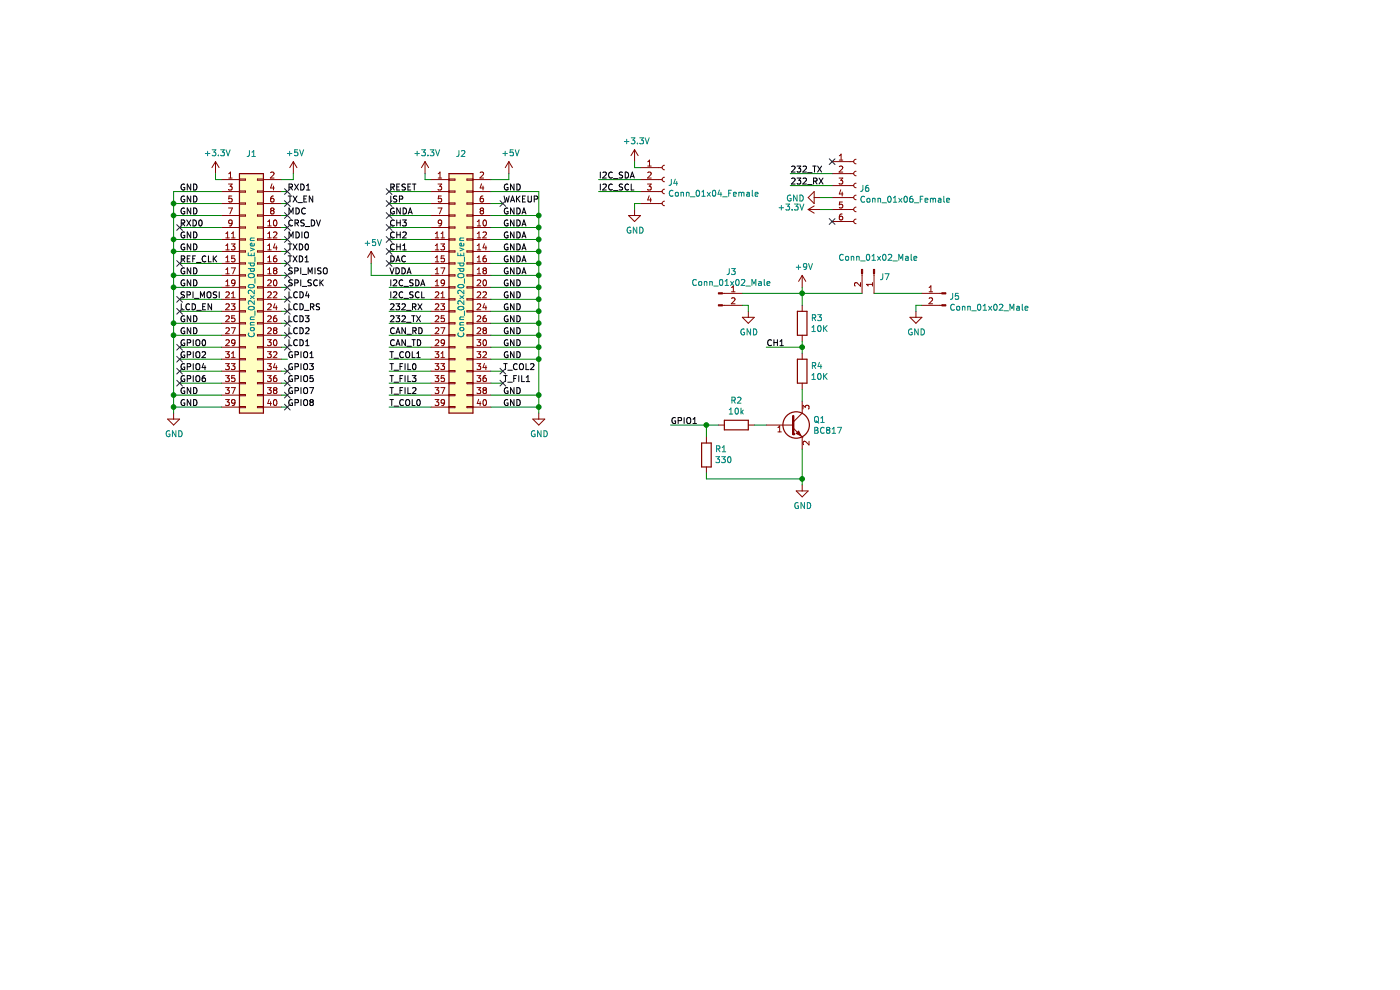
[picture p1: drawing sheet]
EESchema Schematic File Version 4
LIBS:Sensor_Luz-cache
EELAYER 30 0
EELAYER END
$Descr A4 11693 8268
encoding utf-8
Sheet 1 1
Title ""
Date ""
Rev ""
Comp ""
Comment1 ""
Comment2 ""
Comment3 ""
Comment4 ""
$EndDescr
$Comp
L Device:R R3
U 1 1
P 6700 2700
F 0 "R3" H 6770 2746 50  0000 L CNN
F 1 "10K" H 6770 2655 50  0000 L CNN
F 2 "Resistor_SMD:R_0805_2012Metric" V 6630 2700 50  0001 C CNN
F 3 "~" H 6700 2700 50  0001 C CNN
	1    6700 2700
	1    0    0    -1  
$EndComp
$Comp
L Device:R R4
U 1 1
P 6700 3100
F 0 "R4" H 6770 3146 50  0000 L CNN
F 1 "10K" H 6770 3055 50  0000 L CNN
F 2 "Resistor_SMD:R_0805_2012Metric" V 6630 3100 50  0001 C CNN
F 3 "~" H 6700 3100 50  0001 C CNN
	1    6700 3100
	1    0    0    -1  
$EndComp
$Comp
L Device:R R2
U 1 1
P 6150 3550
F 0 "R2" V 5943 3550 50  0000 C CNN
F 1 "10k" V 6034 3550 50  0000 C CNN
F 2 "Resistor_SMD:R_0805_2012Metric" V 6080 3550 50  0001 C CNN
F 3 "~" H 6150 3550 50  0001 C CNN
	1    6150 3550
	0    1    1    0   
$EndComp
$Comp
L Device:R R1
U 1 1
P 5900 3800
F 0 "R1" H 5830 3754 50  0000 R CNN
F 1 "330" H 5830 3845 50  0000 R CNN
F 2 "Resistor_SMD:R_0805_2012Metric" V 5830 3800 50  0001 C CNN
F 3 "~" H 5900 3800 50  0001 C CNN
	1    5900 3800
	-1   0    0    1   
$EndComp
$Comp
L Transistor_BJT:BC817 Q1
U 1 1
P 6600 3550
F 0 "Q1" H 6791 3596 50  0000 L CNN
F 1 "BC817" H 6791 3505 50  0000 L CNN
F 2 "Package_TO_SOT_SMD:SOT-23" H 6800 3475 50  0001 L CIN
F 3 "http://www.fairchildsemi.com/ds/BC/BC817.pdf" H 6600 3550 50  0001 L CNN
	1    6600 3550
	1    0    0    -1  
$EndComp
Text Label 1500 1900 0    50   ~ 0
RXD0
Text Label 1500 2200 0    50   ~ 0
REF_CLK
Text Label 1500 2500 0    50   ~ 0
SPI_MOSI
Text Label 1500 2600 0    50   ~ 0
LCD_EN
Text Label 1500 2900 0    50   ~ 0
GPIO0
Text Label 1500 3000 0    50   ~ 0
GPIO2
Text Label 1500 3100 0    50   ~ 0
GPIO4
Text Label 1500 3200 0    50   ~ 0
GPIO6
Text Label 2400 2300 0    50   ~ 0
SPI_MISO
Text Label 2400 3000 0    50   ~ 0
GPIO1
Text Label 2400 3100 0    50   ~ 0
GPIO3
Text Label 2400 3200 0    50   ~ 0
GPIO5
Text Label 2400 3300 0    50   ~ 0
GPIO7
Text Label 2400 3400 0    50   ~ 0
GPIO8
Wire Wire Line
	1500 1900 1850 1900
Wire Wire Line
	1500 2200 1850 2200
Wire Wire Line
	1500 2500 1850 2500
Wire Wire Line
	1500 2600 1850 2600
Wire Wire Line
	1500 2900 1850 2900
Wire Wire Line
	1500 3000 1850 3000
Wire Wire Line
	1500 3100 1850 3100
Wire Wire Line
	1500 3200 1850 3200
Text Label 2400 1600 0    50   ~ 0
RXD1
Text Label 2400 1700 0    50   ~ 0
TX_EN
Text Label 2400 1800 0    50   ~ 0
MDC
Text Label 2400 1900 0    50   ~ 0
CRS_DV
Text Label 2400 2000 0    50   ~ 0
MDIO
Text Label 2400 2100 0    50   ~ 0
TXD0
Text Label 2400 2900 0    50   ~ 0
LCD1
Text Label 2400 2800 0    50   ~ 0
LCD2
Text Label 2400 2700 0    50   ~ 0
LCD3
Text Label 2400 2600 0    50   ~ 0
LCD_RS
Text Label 2400 2500 0    50   ~ 0
LCD4
Text Label 2400 2400 0    50   ~ 0
SPI_SCK
Text Label 2400 2200 0    50   ~ 0
TXD1
Wire Wire Line
	2350 1600 2400 1600
Wire Wire Line
	2350 1700 2400 1700
Wire Wire Line
	2350 1800 2400 1800
Wire Wire Line
	2350 1900 2400 1900
Wire Wire Line
	2350 2000 2400 2000
Wire Wire Line
	2350 2100 2400 2100
Wire Wire Line
	2350 2200 2400 2200
Wire Wire Line
	2350 2300 2400 2300
Wire Wire Line
	2350 2400 2400 2400
Wire Wire Line
	2350 2500 2400 2500
Wire Wire Line
	2350 2600 2400 2600
Wire Wire Line
	2350 2700 2400 2700
Wire Wire Line
	2350 2800 2400 2800
Wire Wire Line
	2350 2900 2400 2900
Wire Wire Line
	2350 3000 2400 3000
Wire Wire Line
	2350 3100 2400 3100
Wire Wire Line
	2350 3200 2400 3200
Wire Wire Line
	2350 3300 2400 3300
Wire Wire Line
	2350 3400 2400 3400
Text Label 3250 1600 0    50   ~ 0
RESET
Text Label 3250 1700 0    50   ~ 0
ISP
Text Label 3250 1800 0    50   ~ 0
GNDA
Text Label 3250 1900 0    50   ~ 0
CH3
Text Label 3250 2000 0    50   ~ 0
CH2
Text Label 3250 2100 0    50   ~ 0
CH1
Text Label 3250 2200 0    50   ~ 0
DAC
Text Label 3250 2300 0    50   ~ 0
VDDA
Text Label 3250 2400 0    50   ~ 0
I2C_SDA
Text Label 3250 2500 0    50   ~ 0
I2C_SCL
Text Label 3250 2600 0    50   ~ 0
232_RX
Text Label 3250 2700 0    50   ~ 0
232_TX
Text Label 3250 2800 0    50   ~ 0
CAN_RD
Text Label 3250 2900 0    50   ~ 0
CAN_TD
Text Label 3250 3000 0    50   ~ 0
T_COL1
Text Label 3250 3100 0    50   ~ 0
T_FIL0
Text Label 3250 3200 0    50   ~ 0
T_FIL3
Text Label 3250 3300 0    50   ~ 0
T_FIL2
Text Label 3250 3400 0    50   ~ 0
T_COL0
Text Label 4200 1600 0    50   ~ 0
GND
Text Label 4200 1700 0    50   ~ 0
WAKEUP
Text Label 4200 1800 0    50   ~ 0
GNDA
Text Label 4200 1900 0    50   ~ 0
GNDA
Text Label 4200 2000 0    50   ~ 0
GNDA
Text Label 4200 2100 0    50   ~ 0
GNDA
Text Label 4200 2200 0    50   ~ 0
GNDA
Text Label 4200 2300 0    50   ~ 0
GNDA
Text Label 4200 2400 0    50   ~ 0
GND
Text Label 4200 2500 0    50   ~ 0
GND
Text Label 4200 2600 0    50   ~ 0
GND
Text Label 4200 2700 0    50   ~ 0
GND
Text Label 4200 2800 0    50   ~ 0
GND
Text Label 4200 2900 0    50   ~ 0
GND
Text Label 4200 3000 0    50   ~ 0
GND
Text Label 4200 3400 0    50   ~ 0
GND
Text Label 4200 3300 0    50   ~ 0
GND
Text Label 4200 3100 0    50   ~ 0
T_COL2
Text Label 4200 3200 0    50   ~ 0
T_FIL1
Wire Wire Line
	3250 1600 3600 1600
Wire Wire Line
	3250 1700 3600 1700
Wire Wire Line
	3250 1800 3600 1800
Wire Wire Line
	3250 1900 3600 1900
Wire Wire Line
	3250 2000 3600 2000
Wire Wire Line
	3250 2100 3600 2100
Wire Wire Line
	3250 2200 3600 2200
Wire Wire Line
	3250 2400 3600 2400
Wire Wire Line
	3250 2500 3600 2500
Wire Wire Line
	3250 2600 3600 2600
Wire Wire Line
	3250 2700 3600 2700
Wire Wire Line
	3250 2800 3600 2800
Wire Wire Line
	3250 2900 3600 2900
Wire Wire Line
	3250 3000 3600 3000
Wire Wire Line
	3250 3100 3600 3100
Wire Wire Line
	3250 3200 3600 3200
Wire Wire Line
	3250 3300 3600 3300
Wire Wire Line
	3250 3400 3600 3400
Wire Wire Line
	4100 1700 4200 1700
Wire Wire Line
	4200 3100 4100 3100
Wire Wire Line
	4100 3200 4200 3200
Wire Wire Line
	6700 3250 6700 3350
Wire Wire Line
	6700 2950 6700 2900
Wire Wire Line
	6400 3550 6300 3550
Wire Wire Line
	6000 3550 5900 3550
Wire Wire Line
	5900 3550 5900 3650
Wire Wire Line
	5900 3950 5900 4000
Wire Wire Line
	5900 4000 6700 4000
Wire Wire Line
	6700 4000 6700 3750
$Comp
L Connector:Conn_01x04_Female J4
U 1 1
P 5550 1500
F 0 "J4" H 5578 1476 50  0000 L CNN
F 1 "Conn_01x04_Female" H 5578 1385 50  0000 L CNN
F 2 "Connector_PinSocket_2.54mm:PinSocket_1x04_P2.54mm_Vertical" H 5550 1500 50  0001 C CNN
F 3 "~" H 5550 1500 50  0001 C CNN
	1    5550 1500
	1    0    0    -1  
$EndComp
Text Label 5000 1500 0    50   ~ 0
I2C_SDA
Text Label 5000 1600 0    50   ~ 0
I2C_SCL
$Comp
L power:+5V #PWR03
U 1 1
P 2450 1450
F 0 "#PWR03" H 2450 1300 50  0001 C CNN
F 1 "+5V" H 2465 1623 50  0000 C CNN
F 2 "" H 2450 1450 50  0001 C CNN
F 3 "" H 2450 1450 50  0001 C CNN
	1    2450 1450
	1    0    0    -1  
$EndComp
$Comp
L power:+5V #PWR06
U 1 1
P 4250 1450
F 0 "#PWR06" H 4250 1300 50  0001 C CNN
F 1 "+5V" H 4265 1623 50  0000 C CNN
F 2 "" H 4250 1450 50  0001 C CNN
F 3 "" H 4250 1450 50  0001 C CNN
	1    4250 1450
	1    0    0    -1  
$EndComp
$Comp
L power:+3.3V #PWR02
U 1 1
P 1800 1450
F 0 "#PWR02" H 1800 1300 50  0001 C CNN
F 1 "+3.3V" H 1815 1623 50  0000 C CNN
F 2 "" H 1800 1450 50  0001 C CNN
F 3 "" H 1800 1450 50  0001 C CNN
	1    1800 1450
	1    0    0    -1  
$EndComp
$Comp
L power:+3.3V #PWR05
U 1 1
P 3550 1450
F 0 "#PWR05" H 3550 1300 50  0001 C CNN
F 1 "+3.3V" H 3565 1623 50  0000 C CNN
F 2 "" H 3550 1450 50  0001 C CNN
F 3 "" H 3550 1450 50  0001 C CNN
	1    3550 1450
	1    0    0    -1  
$EndComp
$Comp
L power:+3.3V #PWR08
U 1 1
P 5300 1350
F 0 "#PWR08" H 5300 1200 50  0001 C CNN
F 1 "+3.3V" H 5315 1523 50  0000 C CNN
F 2 "" H 5300 1350 50  0001 C CNN
F 3 "" H 5300 1350 50  0001 C CNN
	1    5300 1350
	1    0    0    -1  
$EndComp
Wire Wire Line
	5300 1350 5300 1400
Wire Wire Line
	5300 1400 5350 1400
Wire Wire Line
	5000 1500 5350 1500
Wire Wire Line
	5000 1600 5350 1600
Wire Wire Line
	3550 1450 3550 1500
Wire Wire Line
	3550 1500 3600 1500
Wire Wire Line
	4250 1450 4250 1500
Wire Wire Line
	4100 1500 4250 1500
Wire Wire Line
	2450 1450 2450 1500
Wire Wire Line
	2350 1500 2450 1500
Wire Wire Line
	1800 1450 1800 1500
Wire Wire Line
	1800 1500 1850 1500
$Comp
L power:GND #PWR01
U 1 1
P 1450 3450
F 0 "#PWR01" H 1450 3200 50  0001 C CNN
F 1 "GND" H 1455 3277 50  0000 C CNN
F 2 "" H 1450 3450 50  0001 C CNN
F 3 "" H 1450 3450 50  0001 C CNN
	1    1450 3450
	1    0    0    -1  
$EndComp
$Comp
L power:GND #PWR09
U 1 1
P 5300 1750
F 0 "#PWR09" H 5300 1500 50  0001 C CNN
F 1 "GND" H 5305 1577 50  0000 C CNN
F 2 "" H 5300 1750 50  0001 C CNN
F 3 "" H 5300 1750 50  0001 C CNN
	1    5300 1750
	1    0    0    -1  
$EndComp
$Comp
L power:GND #PWR012
U 1 1
P 6700 4050
F 0 "#PWR012" H 6700 3800 50  0001 C CNN
F 1 "GND" H 6705 3877 50  0000 C CNN
F 2 "" H 6700 4050 50  0001 C CNN
F 3 "" H 6700 4050 50  0001 C CNN
	1    6700 4050
	1    0    0    -1  
$EndComp
Wire Wire Line
	6700 4000 6700 4050
Connection ~ 6700 4000
Wire Wire Line
	5300 1750 5300 1700
Wire Wire Line
	5300 1700 5350 1700
Wire Wire Line
	1450 1600 1850 1600
Wire Wire Line
	1450 3400 1850 3400
Connection ~ 1450 3400
Wire Wire Line
	1450 3400 1450 3450
Wire Wire Line
	1450 3300 1850 3300
Connection ~ 1450 3300
Wire Wire Line
	1450 3300 1450 3400
Wire Wire Line
	1450 2800 1850 2800
Connection ~ 1450 2800
Wire Wire Line
	1450 2800 1450 3300
Wire Wire Line
	1450 2700 1850 2700
Connection ~ 1450 2700
Wire Wire Line
	1450 2700 1450 2800
Wire Wire Line
	1450 2400 1850 2400
Connection ~ 1450 2400
Wire Wire Line
	1450 2400 1450 2700
Wire Wire Line
	1450 2300 1850 2300
Connection ~ 1450 2300
Wire Wire Line
	1450 2300 1450 2400
Wire Wire Line
	1450 2100 1850 2100
Connection ~ 1450 2100
Wire Wire Line
	1450 2100 1450 2300
Wire Wire Line
	1450 1600 1450 1700
Wire Wire Line
	1450 2000 1850 2000
Connection ~ 1450 2000
Wire Wire Line
	1450 2000 1450 2100
Wire Wire Line
	1450 1800 1850 1800
Connection ~ 1450 1800
Wire Wire Line
	1450 1800 1450 2000
Wire Wire Line
	1450 1700 1850 1700
Connection ~ 1450 1700
Wire Wire Line
	1450 1700 1450 1800
$Comp
L Connector:Conn_01x06_Female J6
U 1 1
P 7150 1550
F 0 "J6" H 7178 1526 50  0000 L CNN
F 1 "Conn_01x06_Female" H 7178 1435 50  0000 L CNN
F 2 "Connector_PinSocket_2.54mm:PinSocket_1x06_P2.54mm_Vertical" H 7150 1550 50  0001 C CNN
F 3 "~" H 7150 1550 50  0001 C CNN
	1    7150 1550
	1    0    0    -1  
$EndComp
$Comp
L power:+3.3V #PWR015
U 1 1
P 6850 1750
F 0 "#PWR015" H 6850 1600 50  0001 C CNN
F 1 "+3.3V" V 6865 1878 50  0000 L CNN
F 2 "" H 6850 1750 50  0001 C CNN
F 3 "" H 6850 1750 50  0001 C CNN
	1    6850 1750
	0    -1   -1   0   
$EndComp
$Comp
L power:GND #PWR014
U 1 1
P 6850 1650
F 0 "#PWR014" H 6850 1400 50  0001 C CNN
F 1 "GND" V 6855 1522 50  0000 R CNN
F 2 "" H 6850 1650 50  0001 C CNN
F 3 "" H 6850 1650 50  0001 C CNN
	1    6850 1650
	0    1    1    0   
$EndComp
Text Label 6600 1550 0    50   ~ 0
232_RX
Text Label 6600 1450 0    50   ~ 0
232_TX
Wire Wire Line
	6600 1450 6950 1450
Wire Wire Line
	6600 1550 6950 1550
Wire Wire Line
	6850 1650 6950 1650
Wire Wire Line
	6850 1750 6950 1750
$Comp
L power:+9V #PWR011
U 1 1
P 6700 2400
F 0 "#PWR011" H 6700 2250 50  0001 C CNN
F 1 "+9V" H 6715 2573 50  0000 C CNN
F 2 "" H 6700 2400 50  0001 C CNN
F 3 "" H 6700 2400 50  0001 C CNN
	1    6700 2400
	1    0    0    -1  
$EndComp
Wire Wire Line
	6700 2400 6700 2450
$Comp
L Connector:Conn_01x02_Male J5
U 1 1
P 7900 2450
F 0 "J5" H 7872 2424 50  0000 R CNN
F 1 "Conn_01x02_Male" H 7872 2333 50  0000 R CNN
F 2 "Connector_PinSocket_2.54mm:PinSocket_1x02_P2.54mm_Vertical" H 7900 2450 50  0001 C CNN
F 3 "~" H 7900 2450 50  0001 C CNN
	1    7900 2450
	-1   0    0    -1  
$EndComp
$Comp
L Connector:Conn_01x02_Male J3
U 1 1
P 6000 2450
F 0 "J3" H 6108 2631 50  0000 C CNN
F 1 "Conn_01x02_Male" H 6108 2540 50  0000 C CNN
F 2 "Connector_PinSocket_2.54mm:PinSocket_1x02_P2.54mm_Vertical" H 6000 2450 50  0001 C CNN
F 3 "~" H 6000 2450 50  0001 C CNN
	1    6000 2450
	1    0    0    -1  
$EndComp
Wire Wire Line
	6200 2450 6700 2450
Connection ~ 6700 2450
Wire Wire Line
	6700 2450 6700 2550
Wire Wire Line
	7200 2450 6700 2450
$Comp
L power:GND #PWR010
U 1 1
P 6250 2600
F 0 "#PWR010" H 6250 2350 50  0001 C CNN
F 1 "GND" H 6255 2427 50  0000 C CNN
F 2 "" H 6250 2600 50  0001 C CNN
F 3 "" H 6250 2600 50  0001 C CNN
	1    6250 2600
	1    0    0    -1  
$EndComp
$Comp
L power:GND #PWR013
U 1 1
P 7650 2600
F 0 "#PWR013" H 7650 2350 50  0001 C CNN
F 1 "GND" H 7655 2427 50  0000 C CNN
F 2 "" H 7650 2600 50  0001 C CNN
F 3 "" H 7650 2600 50  0001 C CNN
	1    7650 2600
	1    0    0    -1  
$EndComp
Wire Wire Line
	7650 2600 7650 2550
Wire Wire Line
	7650 2550 7700 2550
Wire Wire Line
	6200 2550 6250 2550
Wire Wire Line
	6250 2550 6250 2600
Text Label 6400 2900 0    50   ~ 0
CH1
Text Label 5600 3550 0    50   ~ 0
GPIO1
Wire Wire Line
	6400 2900 6700 2900
Connection ~ 6700 2900
Wire Wire Line
	6700 2900 6700 2850
Wire Wire Line
	5600 3550 5900 3550
Connection ~ 5900 3550
$Comp
L power:+5V #PWR04
U 1 1
P 3100 2200
F 0 "#PWR04" H 3100 2050 50  0001 C CNN
F 1 "+5V" H 3115 2373 50  0000 C CNN
F 2 "" H 3100 2200 50  0001 C CNN
F 3 "" H 3100 2200 50  0001 C CNN
	1    3100 2200
	1    0    0    -1  
$EndComp
$Comp
L power:GND #PWR07
U 1 1
P 4500 3450
F 0 "#PWR07" H 4500 3200 50  0001 C CNN
F 1 "GND" H 4505 3277 50  0000 C CNN
F 2 "" H 4500 3450 50  0001 C CNN
F 3 "" H 4500 3450 50  0001 C CNN
	1    4500 3450
	1    0    0    -1  
$EndComp
Wire Wire Line
	4500 1600 4500 1800
Wire Wire Line
	4100 1600 4500 1600
Wire Wire Line
	4100 3400 4500 3400
Connection ~ 4500 3400
Wire Wire Line
	4500 3400 4500 3450
Wire Wire Line
	4100 3300 4500 3300
Connection ~ 4500 3300
Wire Wire Line
	4500 3300 4500 3400
Wire Wire Line
	4100 3000 4500 3000
Connection ~ 4500 3000
Wire Wire Line
	4500 3000 4500 3300
Wire Wire Line
	4100 2900 4500 2900
Connection ~ 4500 2900
Wire Wire Line
	4500 2900 4500 3000
Wire Wire Line
	4100 2800 4500 2800
Connection ~ 4500 2800
Wire Wire Line
	4500 2800 4500 2900
Wire Wire Line
	4100 2700 4500 2700
Connection ~ 4500 2700
Wire Wire Line
	4500 2700 4500 2800
Wire Wire Line
	4100 2600 4500 2600
Connection ~ 4500 2600
Wire Wire Line
	4500 2600 4500 2700
Wire Wire Line
	4100 2500 4500 2500
Connection ~ 4500 2500
Wire Wire Line
	4500 2500 4500 2600
Wire Wire Line
	4100 2400 4500 2400
Connection ~ 4500 2400
Wire Wire Line
	4500 2400 4500 2500
Wire Wire Line
	4100 2300 4500 2300
Connection ~ 4500 2300
Wire Wire Line
	4500 2300 4500 2400
Wire Wire Line
	4100 2200 4500 2200
Connection ~ 4500 2200
Wire Wire Line
	4500 2200 4500 2300
Wire Wire Line
	4100 2100 4500 2100
Connection ~ 4500 2100
Wire Wire Line
	4500 2100 4500 2200
Wire Wire Line
	4100 2000 4500 2000
Connection ~ 4500 2000
Wire Wire Line
	4500 2000 4500 2100
Wire Wire Line
	4100 1900 4500 1900
Connection ~ 4500 1900
Wire Wire Line
	4500 1900 4500 2000
Wire Wire Line
	4100 1800 4500 1800
Connection ~ 4500 1800
Wire Wire Line
	4500 1800 4500 1900
Text Label 1500 1600 0    50   ~ 0
GND
Text Label 1500 1700 0    50   ~ 0
GND
Text Label 1500 1800 0    50   ~ 0
GND
Text Label 1500 2000 0    50   ~ 0
GND
Text Label 1500 2100 0    50   ~ 0
GND
Text Label 1500 2300 0    50   ~ 0
GND
Text Label 1500 2400 0    50   ~ 0
GND
Text Label 1500 2700 0    50   ~ 0
GND
Text Label 1500 2800 0    50   ~ 0
GND
Text Label 1500 3300 0    50   ~ 0
GND
Text Label 1500 3400 0    50   ~ 0
GND
NoConn ~ 3250 1600
NoConn ~ 3250 1700
NoConn ~ 3250 1800
NoConn ~ 3250 1900
NoConn ~ 3250 2000
NoConn ~ 3250 2100
NoConn ~ 3250 2200
NoConn ~ 4200 1700
NoConn ~ 4200 3100
NoConn ~ 4200 3200
NoConn ~ 2400 1600
NoConn ~ 2400 1700
NoConn ~ 2400 1800
NoConn ~ 2400 1900
NoConn ~ 2400 2000
NoConn ~ 2400 2100
NoConn ~ 2400 2200
NoConn ~ 2400 2300
NoConn ~ 2400 2400
NoConn ~ 2400 2500
NoConn ~ 2400 2600
NoConn ~ 2400 2700
NoConn ~ 2400 2800
NoConn ~ 2400 2900
NoConn ~ 2400 3100
NoConn ~ 2400 3200
NoConn ~ 2400 3300
NoConn ~ 2400 3400
NoConn ~ 1500 2900
NoConn ~ 1500 3000
NoConn ~ 1500 3100
NoConn ~ 1500 3200
NoConn ~ 1500 2600
NoConn ~ 1500 2500
NoConn ~ 1500 2200
NoConn ~ 1500 1900
NoConn ~ 6950 1350
NoConn ~ 6950 1850
$Comp
L Connector:Conn_01x02_Male J7
U 1 1
P 7300 2250
F 0 "J7" V 7362 2294 50  0000 L CNN
F 1 "Conn_01x02_Male" V 7200 1950 50  0000 L CNN
F 2 "Connector_PinSocket_2.54mm:PinSocket_1x02_P2.54mm_Vertical" H 7300 2250 50  0001 C CNN
F 3 "~" H 7300 2250 50  0001 C CNN
	1    7300 2250
	0    1    1    0   
$EndComp
Wire Wire Line
	7300 2450 7700 2450
$Comp
L Connector_Generic:Conn_02x20_Odd_Even J1
U 1 1
P 2050 2400
F 0 "J1" H 2100 3517 50  0000 C CNN
F 1 "Conn_02x20_Odd_Even" V 2100 2400 50  0000 C CNN
F 2 "Connector_PinSocket_2.54mm:PinSocket_2x20_P2.54mm_Vertical" H 2050 2400 50  0001 C CNN
F 3 "~" H 2050 2400 50  0001 C CNN
	1    2050 2400
	1    0    0    -1  
$EndComp
$Comp
L Connector_Generic:Conn_02x20_Odd_Even J2
U 1 1
P 3800 2400
F 0 "J2" H 3850 3517 50  0000 C CNN
F 1 "Conn_02x20_Odd_Even" V 3850 2400 50  0000 C CNN
F 2 "Connector_PinSocket_2.54mm:PinSocket_2x20_P2.54mm_Vertical" H 3800 2400 50  0001 C CNN
F 3 "~" H 3800 2400 50  0001 C CNN
	1    3800 2400
	1    0    0    -1  
$EndComp
Wire Wire Line
	3100 2300 3100 2200
Wire Wire Line
	3100 2300 3600 2300
$EndSCHEMATC
